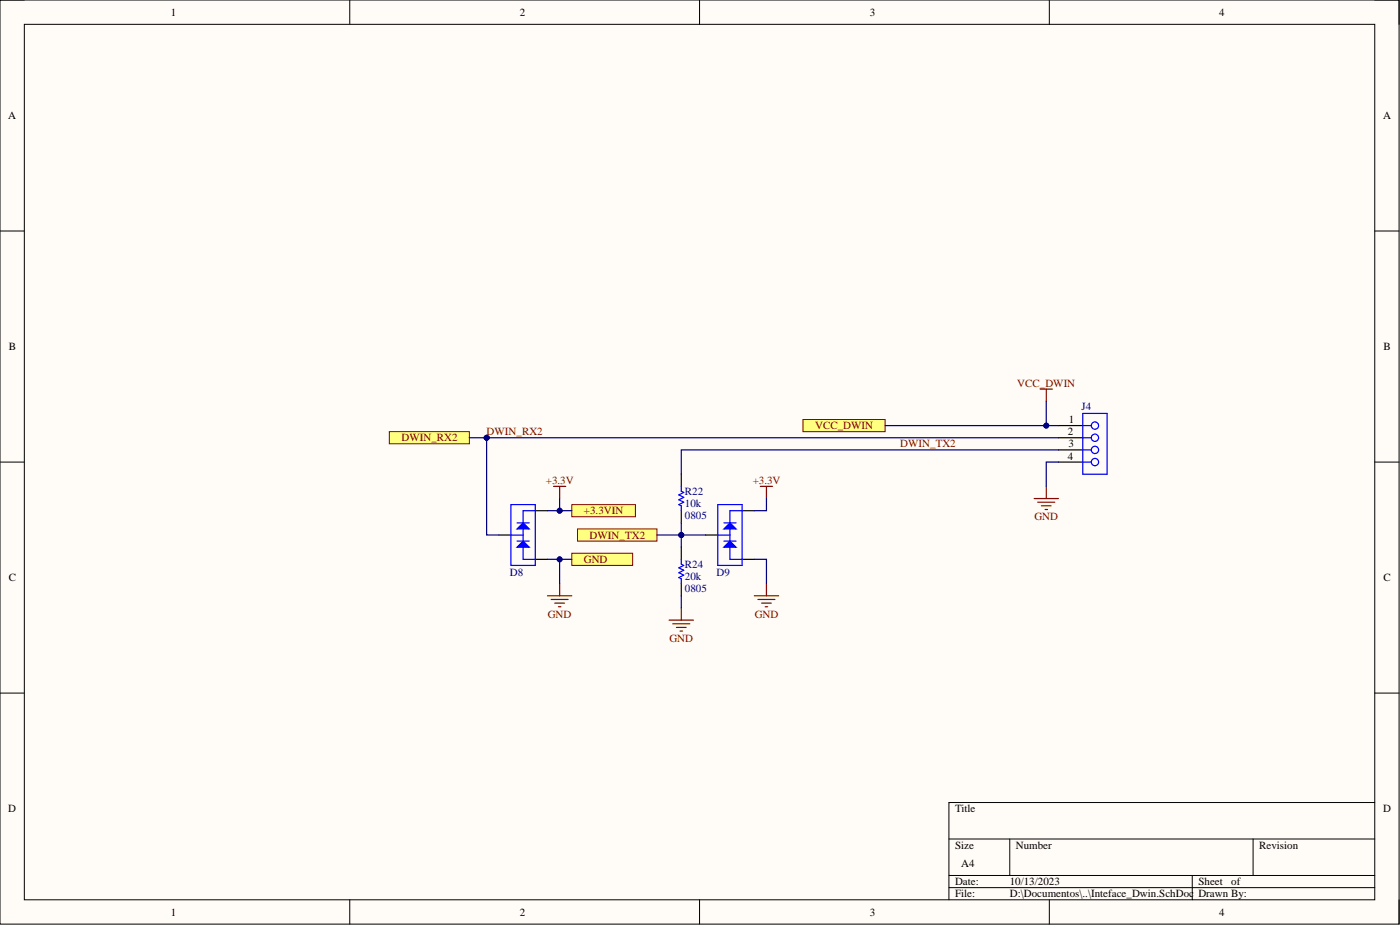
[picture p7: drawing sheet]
<svg xmlns="http://www.w3.org/2000/svg" width="292mm" height="193mm" viewBox="0 0 292 193" stroke-linecap="round" stroke-linejoin="round" font-family="sans-serif">
<path d="M0 0h291.9v192.8h-291.9z" fill-rule="evenodd" fill="#fffcf8"/>
<path d="M0 0h291.9v192.8h-291.9z" fill="none" stroke="#000" stroke-width=".21"/>
<path d="M5.1 5.1h281.7v182.6h-281.7z" fill-rule="evenodd" fill="#fffcf8"/>
<g fill="none" stroke="#000" stroke-width=".21">
<path d="M0 0h5.1M5.1 5.1h281.7v182.6h-281.7zM73 0v5.1M146 0v5.1M218.9 0v5.1M286.8 0h5.1v5.1M0 48.2h5.1M286.8 48.2h5.1M0 96.4h5.1M286.8 96.4h5.1M0 144.6h5.1M286.8 144.6h5.1"/>
<path d="M198 175h88.8M210.7 175v7.6M261.4 175v7.6M286.8 167.4h-88.8v20.3M73 187.7v5.1M146 187.7v5.1M198 182.6h88.8M198 185.2h88.8M218.9 187.7v5.1M248.8 182.6v5.1M291.9 187.7v5.1"/>
</g>
<path d="M142.1 98.9v2.6M142.1 106.5v2.6M142.1 114.2v2.5M142.1 121.8v2.5" fill="none" stroke="#000" stroke-width=".25"/>
<path d="M142.1 101.5v1l.6 .2-1.1 .5 1.1 .6-1.1 .5 1.1 .5-1.1 .5 .5 .2v1M142.1 116.7v1l.6 .3-1.1 .5 1.1 .5-1.1 .5 1.1 .5-1.1 .5 .5 .2v1.1" fill="none" stroke="#00f" stroke-width=".25"/>
<path d="M217 81.2h2.6M218.3 81.2v2.5" fill="none" stroke="#800000" stroke-width=".25"/>
<circle cx="101.5" cy="91.3" r=".51" fill="#000080"/>
<circle cx="101.5" cy="91.3" r=".51" fill="none" stroke="#000080" stroke-width=".21"/>
<path d="M215.8 104h5M216.5 104.8h3.6M217.3 105.5h2M218 106.3h.6M218.3 101.5v2.5M139.6 129.4h5.1M140.4 130.1h3.5M141.1 130.9h2.1M141.9 131.7h.5M142.1 126.8v2.6" fill="none" stroke="#800000" stroke-width=".25"/>
<path d="M120.5 110.3h16.6v2.6h-16.6z" fill-rule="evenodd" fill="#ffff80"/>
<path d="M120.5 110.3h16.6v2.6h-16.6z" fill="none" stroke="#800000" stroke-width=".21"/>
<path d="M81.2 90.1h16.7v2.5h-16.7z" fill-rule="evenodd" fill="#ffff80"/>
<path d="M81.2 90.1h16.7v2.5h-16.7z" fill="none" stroke="#800000" stroke-width=".21"/>
<path d="M167.5 87.5h17.2v2.6h-17.2z" fill-rule="evenodd" fill="#ffff80"/>
<path d="M167.5 87.5h17.2v2.6h-17.2z" fill="none" stroke="#800000" stroke-width=".21"/>
<path d="M157.4 124.3h5.1M158.1 125.1h3.6M158.9 125.8h2M159.7 126.6h.5M159.9 121.8v2.5" fill="none" stroke="#800000" stroke-width=".25"/>
<path d="M154.8 116.7h2.6" fill="none" stroke="#000" stroke-width=".25"/>
<path d="M151 114.2l1.3-1.3 1.3 1.3z" fill="#00f"/>
<path d="M151 114.2l1.3-1.3 1.3 1.3zM151 112.9h2.6M152.3 110.3v2.6M152.3 114.2v2.5" fill="none" stroke="#00f" stroke-width=".25"/>
<path d="M147.2 111.6h2.6M154.8 106.5h2.6" fill="none" stroke="#000" stroke-width=".25"/>
<path d="M151 110.3l1.3-1.2 1.3 1.2z" fill="#00f"/>
<path d="M149.8 105.3h5v12.7h-5zM149.8 111.6h2.5M151 110.3l1.3-1.2 1.3 1.2zM151 109.1h2.6M152.3 116.7h2.5M154.8 106.5h-2.5v2.6" fill="none" stroke="#00f" stroke-width=".25"/>
<path d="M114.2 124.3h5.1M115 125.1h3.5M115.7 125.8h2.1M116.5 126.6h.5M116.8 121.8v2.5" fill="none" stroke="#800000" stroke-width=".25"/>
<path d="M111.7 116.7h2.5" fill="none" stroke="#000" stroke-width=".25"/>
<path d="M107.9 114.2l1.2-1.3 1.3 1.3z" fill="#00f"/>
<path d="M107.9 114.2l1.2-1.3 1.3 1.3zM107.9 112.9h2.5M109.1 110.3v2.6M109.1 114.2v2.5" fill="none" stroke="#00f" stroke-width=".25"/>
<path d="M104.1 111.6h2.5M111.7 106.5h2.5" fill="none" stroke="#000" stroke-width=".25"/>
<path d="M107.9 110.3l1.2-1.2 1.3 1.2z" fill="#00f"/>
<g fill="none" stroke="#00f" stroke-width=".25">
<path d="M225.9 88.8h1.8M225.9 91.3h1.8M225.9 93.9h1.8M225.9 86.2h5.1v12.7h-5.1zM225.9 96.4h1.8M106.6 105.3h5.1v12.7h-5.1zM106.6 111.6h2.5M107.9 110.3l1.2-1.2 1.3 1.2zM107.9 109.1h2.5M109.1 116.7h2.6M111.7 106.5h-2.6v2.6"/>
<circle cx="228.5" cy="88.8" r=".76"/>
<circle cx="228.5" cy="96.4" r=".76"/>
<circle cx="228.5" cy="91.3" r=".76"/>
<circle cx="228.5" cy="93.9" r=".76"/>
</g>
<path d="M115.5 101.5h2.5M116.8 101.5v2.5M158.6 101.5h2.6M159.9 101.5v2.5" fill="none" stroke="#800000" stroke-width=".25"/>
<path d="M220.8 88.8h5.1M220.8 91.3h5.1M220.8 93.9h5.1M220.8 96.4h5.1" fill="none" stroke="#000" stroke-width=".25"/>
<path d="M119.3 105.3h13.3v2.5h-13.3z" fill-rule="evenodd" fill="#ffff80"/>
<path d="M119.3 105.3h13.3v2.5h-13.3z" fill="none" stroke="#800000" stroke-width=".21"/>
<path d="M220.8 96.4h-2.5v5.1M220.8 93.9h-78.7v5M137.1 111.6h5M142.1 124.3v2.5" fill="none" stroke="#000080" stroke-width=".25"/>
<circle cx="142.1" cy="111.6" r=".51" fill="#000080"/>
<circle cx="142.1" cy="111.6" r=".51" fill="none" stroke="#000080" stroke-width=".21"/>
<path d="M142.1 109.1v5.1M157.4 116.7h2.5v5.1M159.9 104v2.5h-2.5" fill="none" stroke="#000080" stroke-width=".25"/>
<circle cx="142.1" cy="111.6" r=".51" fill="#000080"/>
<circle cx="142.1" cy="111.6" r=".51" fill="none" stroke="#000080" stroke-width=".21"/>
<path d="M142.1 111.6h5.1" fill="none" stroke="#000080" stroke-width=".25"/>
<circle cx="142.1" cy="111.6" r=".51" fill="#000080"/>
<circle cx="142.1" cy="111.6" r=".51" fill="none" stroke="#000080" stroke-width=".21"/>
<path d="M218.3 83.7v5.1" fill="none" stroke="#000080" stroke-width=".25"/>
<circle cx="218.3" cy="88.8" r=".51" fill="#000080"/>
<circle cx="218.3" cy="88.8" r=".51" fill="none" stroke="#000080" stroke-width=".21"/>
<path d="M116.8 104v2.5h-2.6" fill="none" stroke="#000080" stroke-width=".25"/>
<circle cx="116.8" cy="106.5" r=".51" fill="#000080"/>
<circle cx="116.8" cy="106.5" r=".51" fill="none" stroke="#000080" stroke-width=".21"/>
<path d="M114.2 116.7h2.6v5.1" fill="none" stroke="#000080" stroke-width=".25"/>
<circle cx="116.8" cy="116.7" r=".51" fill="#000080"/>
<circle cx="116.8" cy="116.7" r=".51" fill="none" stroke="#000080" stroke-width=".21"/>
<path d="M101.5 91.3v20.3h2.6" fill="none" stroke="#000080" stroke-width=".25"/>
<circle cx="101.5" cy="91.3" r=".51" fill="#000080"/>
<circle cx="101.5" cy="91.3" r=".51" fill="none" stroke="#000080" stroke-width=".21"/>
<path d="M97.9 91.3h122.9" fill="none" stroke="#000080" stroke-width=".25"/>
<circle cx="101.5" cy="91.3" r=".51" fill="#000080"/>
<circle cx="101.5" cy="91.3" r=".51" fill="none" stroke="#000080" stroke-width=".21"/>
<path d="M184.7 88.8h36.1" fill="none" stroke="#000080" stroke-width=".25"/>
<circle cx="218.3" cy="88.8" r=".51" fill="#000080"/>
<circle cx="218.3" cy="88.8" r=".51" fill="none" stroke="#000080" stroke-width=".21"/>
<path d="M116.8 106.5h2.5" fill="none" stroke="#000080" stroke-width=".25"/>
<circle cx="116.8" cy="106.5" r=".51" fill="#000080"/>
<circle cx="116.8" cy="106.5" r=".51" fill="none" stroke="#000080" stroke-width=".21"/>
<path d="M119.3 115.4h12.7v2.6h-12.7z" fill-rule="evenodd" fill="#ffff80"/>
<path d="M119.3 115.4h12.7v2.6h-12.7z" fill="none" stroke="#800000" stroke-width=".21"/>
<path d="M116.8 116.7h2.5" fill="none" stroke="#000080" stroke-width=".25"/>
<circle cx="116.8" cy="116.7" r=".51" fill="#000080"/>
<circle cx="116.8" cy="116.7" r=".51" fill="none" stroke="#000080" stroke-width=".21"/>
<g font-size="2.3">
<text x="35.6" y="3.3">1</text>
<text x="108.4" y="3.3">2</text>
<text x="181.5" y="3.3">3</text>
<text x="254.3" y="3.3">4</text>
<text x="1.7" y="24.9">A</text>
<text x="288.6" y="24.9">A</text>
<text x="1.8" y="73.1">B</text>
<text x="288.7" y="73.1">B</text>
<text x="223" y="88.3">1</text>
<text x="222.8" y="90.8">2</text>
<text x="222.8" y="95.9">4</text>
<text x="222.9" y="93.4">3</text>
<text x="1.8" y="121.3">C</text>
<text x="288.7" y="121.3">C</text>
<text x="1.7" y="169.4">D</text>
<text x="199.3" y="169.4">Title</text>
<text x="288.6" y="169.4">D</text>
<text x="199.3" y="177.1">Size</text>
<text x="212" y="177.1">Number</text>
<text x="262.7" y="177.1">Revision</text>
<text x="199.3" y="184.7">Date:</text>
<text x="200.5" y="180.9">A4</text>
<text x="210.7" y="184.7">10/13/2023</text>
<text x="250" y="184.7">Sheet</text>
<text x="256.9" y="184.7">of</text>
<text x="35.6" y="191">1</text>
<text x="108.4" y="191">2</text>
<text x="181.5" y="191">3</text>
<text x="199.3" y="187.2">File:</text>
<text x="210.7" y="187.2">D:\Documentos\..\Inteface_Dwin.SchDoc</text>
<text x="250" y="187.2">Drawn By:</text>
<text x="254.3" y="191">4</text>
</g>
<g font-size="2.3" fill="#800000">
<text x="212.2" y="80.7">VCC_DWIN</text>
<text x="170.1" y="89.5">VCC_DWIN</text>
<text x="83.8" y="92.1">DWIN_RX2</text>
<text x="101.5" y="90.8">DWIN_RX2</text>
<text x="187.8" y="93.4">DWIN_TX2</text>
<text x="113.9" y="101">+3.3V</text>
<text x="157" y="101">+3.3V</text>
<text x="121.8" y="107.3">+3.3VIN</text>
<text x="123" y="112.4">DWIN_TX2</text>
<text x="215.8" y="108.6">GND</text>
<text x="121.8" y="117.4">GND</text>
<text x="114.3" y="128.9">GND</text>
<text x="157.5" y="128.9">GND</text>
<text x="139.7" y="133.9">GND</text>
</g>
<g font-size="2.3" fill="#000080">
<text x="225.7" y="85.5">J4</text>
<text x="142.9" y="105.8">10k</text>
<text x="142.9" y="103.2">R22</text>
<text x="142.9" y="108.3">0805</text>
<text x="142.9" y="118.5">R24</text>
<text x="106.4" y="120.2">D8</text>
<text x="142.9" y="121">20k</text>
<text x="142.9" y="123.5">0805</text>
<text x="149.5" y="120.2">D9</text>
</g>
</svg>
